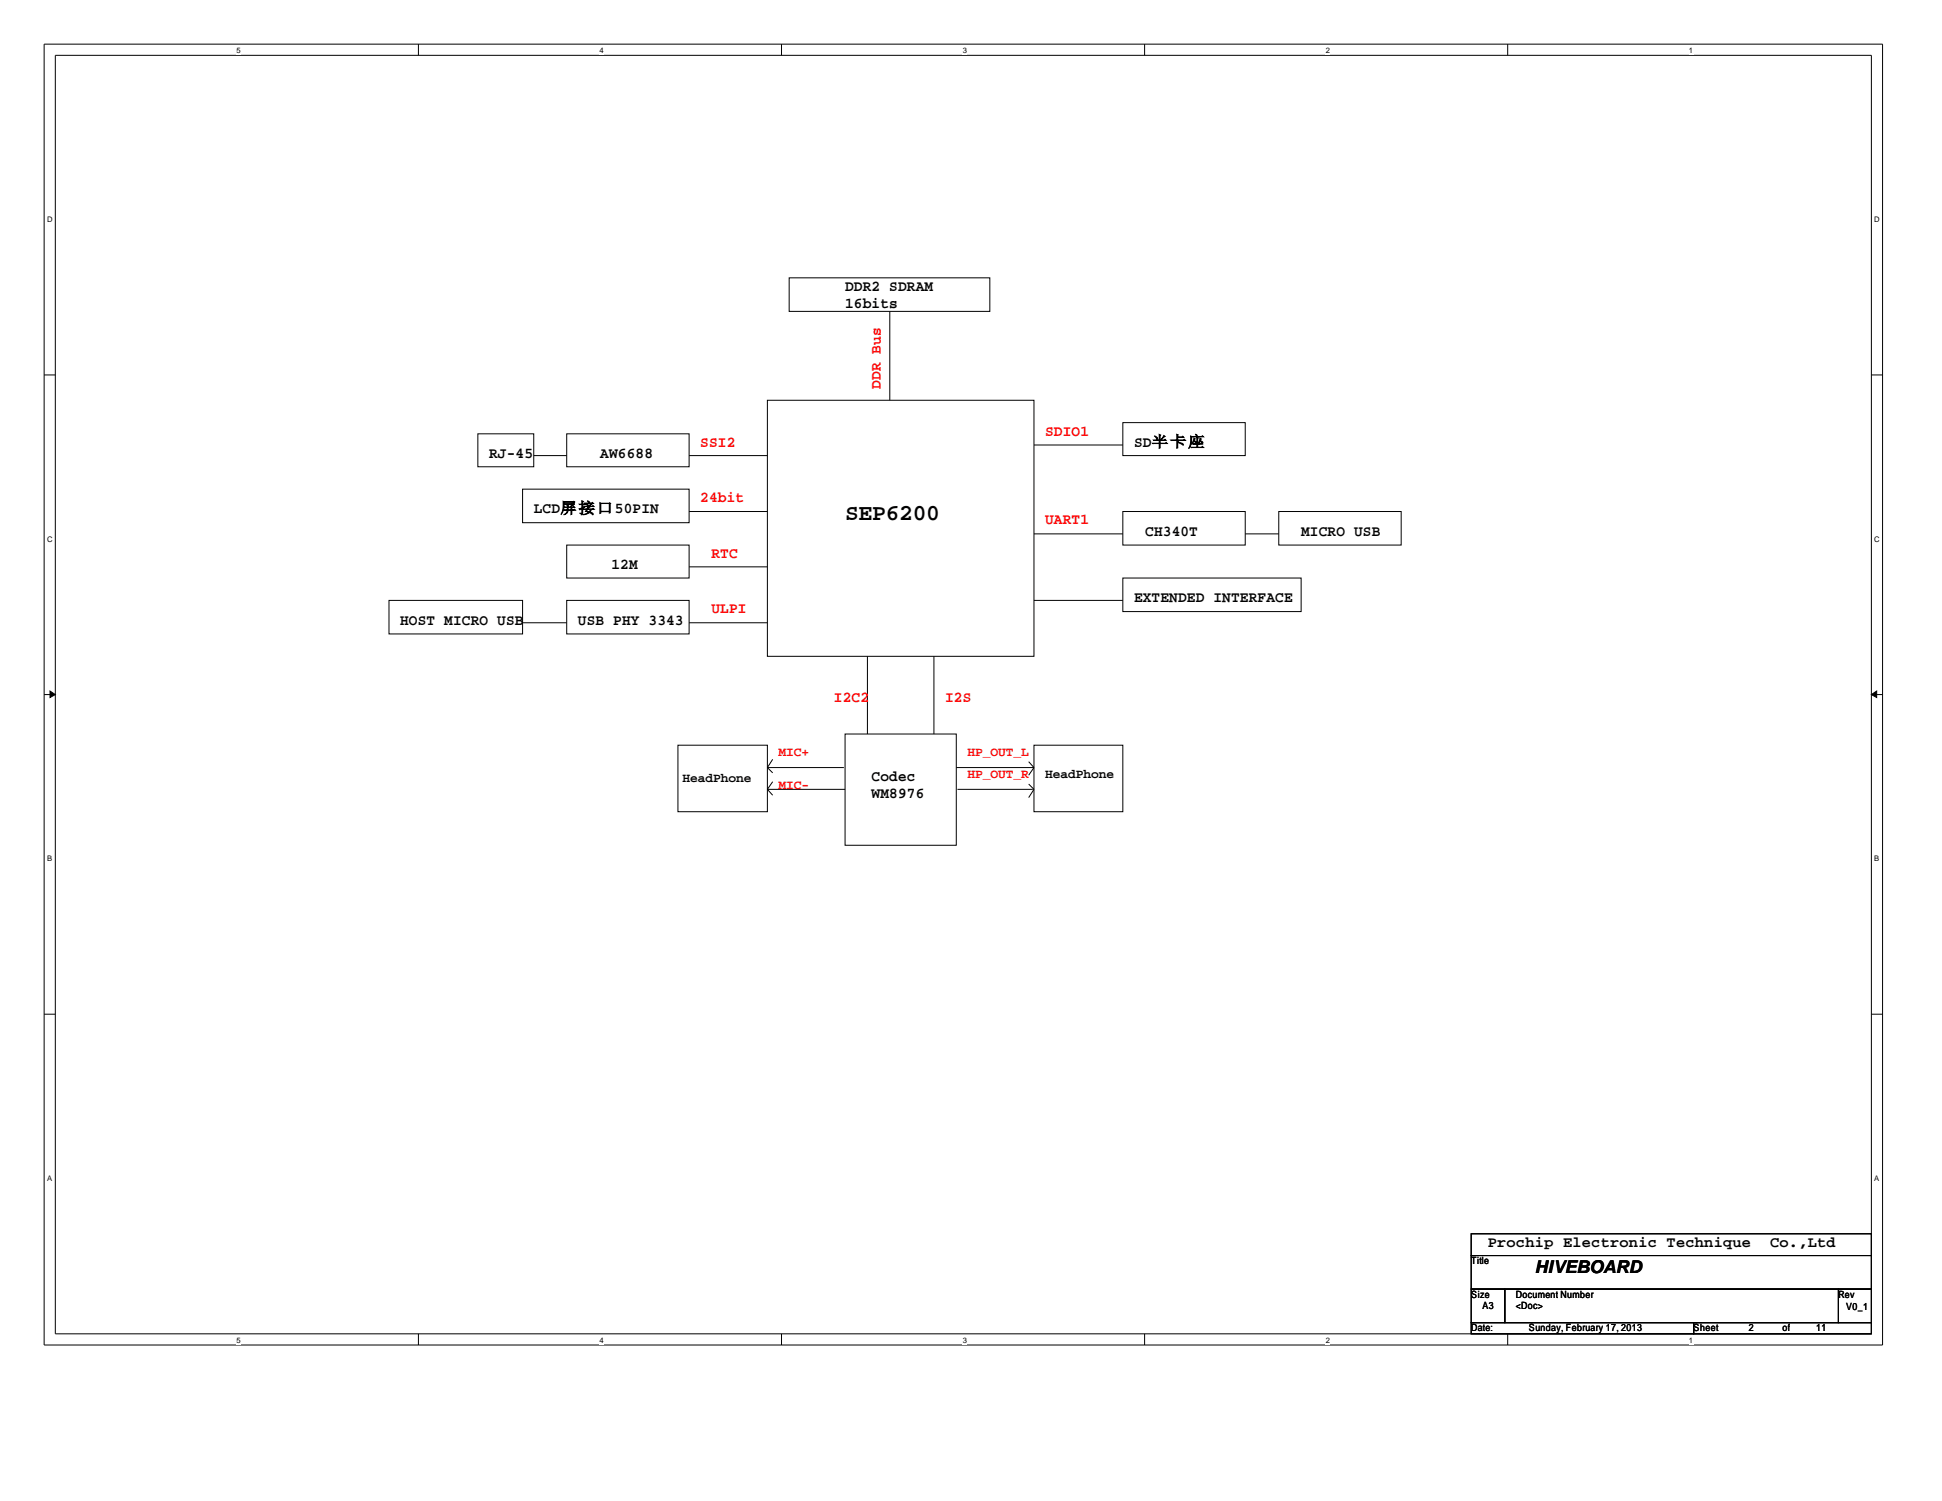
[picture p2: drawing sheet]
<svg xmlns="http://www.w3.org/2000/svg" width="279mm" height="216mm" viewBox="0 0 279 216" stroke-linecap="round" stroke-linejoin="round" font-family="sans-serif">
<path d="M6.3 6.3h264.5v187.2h-264.5zM8 8h261.2v183.9h-261.2z" fill="none" stroke="#000" stroke-width=".14"/>
<g fill="#fff">
<path d="M34 6.5h.6v1.4h-.6z"/>
<path d="M34 192h.6v1.4h-.6z"/>
</g>
<path d="M60.2 6.3v1.7M60.2 191.9v1.6" fill="none" stroke="#000" stroke-width=".14"/>
<g fill="#fff">
<path d="M86.3 6.5h.6v1.4h-.6z"/>
<path d="M86.3 192h.6v1.4h-.6z"/>
</g>
<path d="M112.4 6.3v1.7M112.4 191.9v1.6" fill="none" stroke="#000" stroke-width=".14"/>
<g fill="#fff">
<path d="M138.5 6.5h.6v1.4h-.6z"/>
<path d="M138.5 192h.6v1.4h-.6z"/>
</g>
<path d="M164.7 6.3v1.7M164.7 191.9v1.6" fill="none" stroke="#000" stroke-width=".14"/>
<g fill="#fff">
<path d="M190.8 6.5h.5v1.4h-.5z"/>
<path d="M190.8 192h.5v1.4h-.5z"/>
</g>
<path d="M216.9 6.3v1.7M216.9 191.9v1.6" fill="none" stroke="#000" stroke-width=".14"/>
<g fill="#fff">
<path d="M243 6.5h.6v1.4h-.6z"/>
<path d="M243 192h.6v1.4h-.6z"/>
<path d="M6.8 30.8h.7v1.4h-.7z"/>
<path d="M269.7 30.8h.7v1.4h-.7z"/>
<path d="M6.8 76.8h.7v1.3h-.7z"/>
<path d="M269.7 76.8h.7v1.3h-.7z"/>
</g>
<path d="M6.3 53.9h1.7M269.2 53.9h1.6" fill="none" stroke="#000" stroke-width=".14"/>
<g fill="#fff">
<path d="M6.8 122.8h.7v1.3h-.7z"/>
<path d="M269.7 122.8h.6v1.3h-.6z"/>
</g>
<path d="M6.3 99.9h1.7M269.2 99.9h1.6" fill="none" stroke="#000" stroke-width=".14"/>
<g fill="#000" stroke="#000" stroke-width=".14">
<path d="M7.2 99.4l.8 .5-.8 .4z" fill-rule="evenodd"/>
<path d="M269.2 99.9l.8-.5v.9z" fill-rule="evenodd"/>
</g>
<g fill="#fff">
<path d="M6.8 168.7h.6v1.4h-.6z"/>
<path d="M269.7 168.7h.6v1.4h-.6z"/>
</g>
<g fill="none" stroke="#000" stroke-width=".14">
<path d="M113.5 40h28.9v4.8h-28.9zM110.4 57.6h38.4v36.8h-38.4zM128 44.8v12.8M68.7 62.4h8.1v4.7h-8.1zM75.2 70.4h23.9v4.8h-23.9zM76.8 65.5h4.7M81.5 62.4h17.6v4.7h-17.6zM81.5 78.4h17.6v4.7h-17.6zM99.1 65.5h11.3M99.1 73.6h11.3M148.8 64h12.7M148.8 76.8h12.7"/>
<path d="M161.5 60.8h17.7v4.7h-17.7zM161.5 73.6h17.7v4.8h-17.7zM179.2 76.8h4.8M184 73.6h17.6v4.8h-17.6zM56 86.4h19.2v4.8h-19.2zM75.2 89.6h6.3M81.5 86.4h17.6v4.8h-17.6zM99.1 81.5h11.3M99.1 89.6h11.3M124.8 94.4v11.2M134.4 94.4v11.2M148.8 86.4h12.7"/>
<path d="M161.5 83.1h25.7v4.9h-25.7zM97.5 107.2h12.9v9.6h-12.9zM110.4 113.5h11.2M110.4 113.5l.8 .9M110.5 110.4h10.9M111.2 112.4l-.8 1.1M111.2 109.2l-.8 1.2 .8 .8M121.6 105.6h16v16h-16zM137.6 110.4h11.2M137.8 113.5h10.8M148 112.8l.8 .7-.8 1.2M148 109.6l.8 .8"/>
<path d="M148.8 107.2h12.7v9.6h-12.7zM148.8 110.4l-.8 1.1M6.3 145.9h1.7M269.2 145.9h1.6M211.7 177.5h57.5v3.1h-57.5zM211.7 180.6h57.5v4.8h-57.5zM211.7 185.4h4.8v4.8h-4.8zM211.7 190.2h32v1.7h-32zM216.5 185.4h48v4.8h-48zM243.7 190.2h25.5v1.7h-25.5zM264.5 185.4h4.7v4.8h-4.7z"/>
</g>
<text font-size="3.3" x="121.6" y="74.8">SEP6200</text>
<text font-size="2.5" x="220.8" y="183">HIVEBOARD</text>
<g font-size="2.2">
<text x="121.6" y="41.8">DDR2 SDRAM</text>
<text x="121.6" y="44.4">16bits</text>
<text x="70.4" y="65.9">RJ-45</text>
<text x="86.4" y="65.9">AW6688</text>
<text x="163.2" y="64.3">SD半卡座</text>
<text x="76.8" y="73.8">LCD屏接口50PIN</text>
<text x="164.8" y="77">CH340T</text>
<text x="187.2" y="77">MICRO USB</text>
<text x="88" y="81.9">12M</text>
<text x="57.6" y="89.8">HOST MICRO USB</text>
<text x="83.1" y="89.8">USB PHY 3343</text>
<text x="163.2" y="86.6">EXTENDED INTERFACE</text>
<text x="125.4" y="112.3">Codec</text>
<text x="125.4" y="114.8">WM8976</text>
<text x="214" y="179.3">Prochip Electronic Technique</text>
<text x="254.7" y="179.3">Co.,Ltd</text>
</g>
<g font-size="2.2" fill="#f00">
<text x="126.7" y="56" transform="rotate(-90 126.7 56)">DDR Bus</text>
<text x="100.8" y="64.3">SSI2</text>
<text x="150.4" y="62.7">SDIO1</text>
<text x="100.8" y="72.2">24bit</text>
<text x="150.4" y="75.4">UART1</text>
<text x="102.4" y="80.3">RTC</text>
<text x="102.4" y="88.2">ULPI</text>
<text x="120" y="101">I2C2</text>
<text x="136" y="101">I2S</text>
</g>
<g font-size="1.9">
<text x="98.2" y="112.5">HeadPhone</text>
<text x="150.4" y="111.9">HeadPhone</text>
</g>
<g font-size="1.9" fill="#f00">
<text x="112" y="113.5">MIC-</text>
<text x="112" y="108.7">MIC+</text>
<text x="139.2" y="111.9">HP_OUT_R</text>
<text x="139.2" y="108.7">HP_OUT_L</text>
</g>
<g font-size="1.4">
<text x="211.7" y="181.9">Title</text>
<text x="211.7" y="186.7">Size</text>
<text x="211.7" y="191.5">Date:</text>
<text x="213.3" y="188.3">A3</text>
<text x="218.1" y="186.7">Document Number</text>
<text x="218.1" y="188.3">&lt;Doc&gt;</text>
<text x="220" y="191.5">Sunday, February 17, 2013</text>
<text x="243.7" y="191.5">Sheet</text>
<text x="251.6" y="191.5">2</text>
<text x="256.5" y="191.5">of</text>
<text x="261.3" y="191.5">11</text>
<text x="264.5" y="186.7">Rev</text>
<text x="265.6" y="188.5">V0_1</text>
</g>
<g font-size="1.1">
<text x="34" y="7.6">5</text>
<text x="86.3" y="7.6">4</text>
<text x="138.5" y="7.6">3</text>
<text x="190.8" y="7.6">2</text>
<text x="243" y="7.6">1</text>
<text x="6.8" y="31.9">D</text>
<text x="269.7" y="31.9">D</text>
<text x="6.8" y="77.9">C</text>
<text x="269.7" y="77.9">C</text>
<text x="6.8" y="123.9">B</text>
<text x="269.7" y="123.9">B</text>
<text x="6.8" y="169.8">A</text>
<text x="269.7" y="169.8">A</text>
<text x="34" y="193.1">5</text>
<text x="86.3" y="193.1">4</text>
<text x="138.5" y="193.1">3</text>
<text x="190.8" y="193.1">2</text>
<text x="243" y="193.1">1</text>
</g>
</svg>
